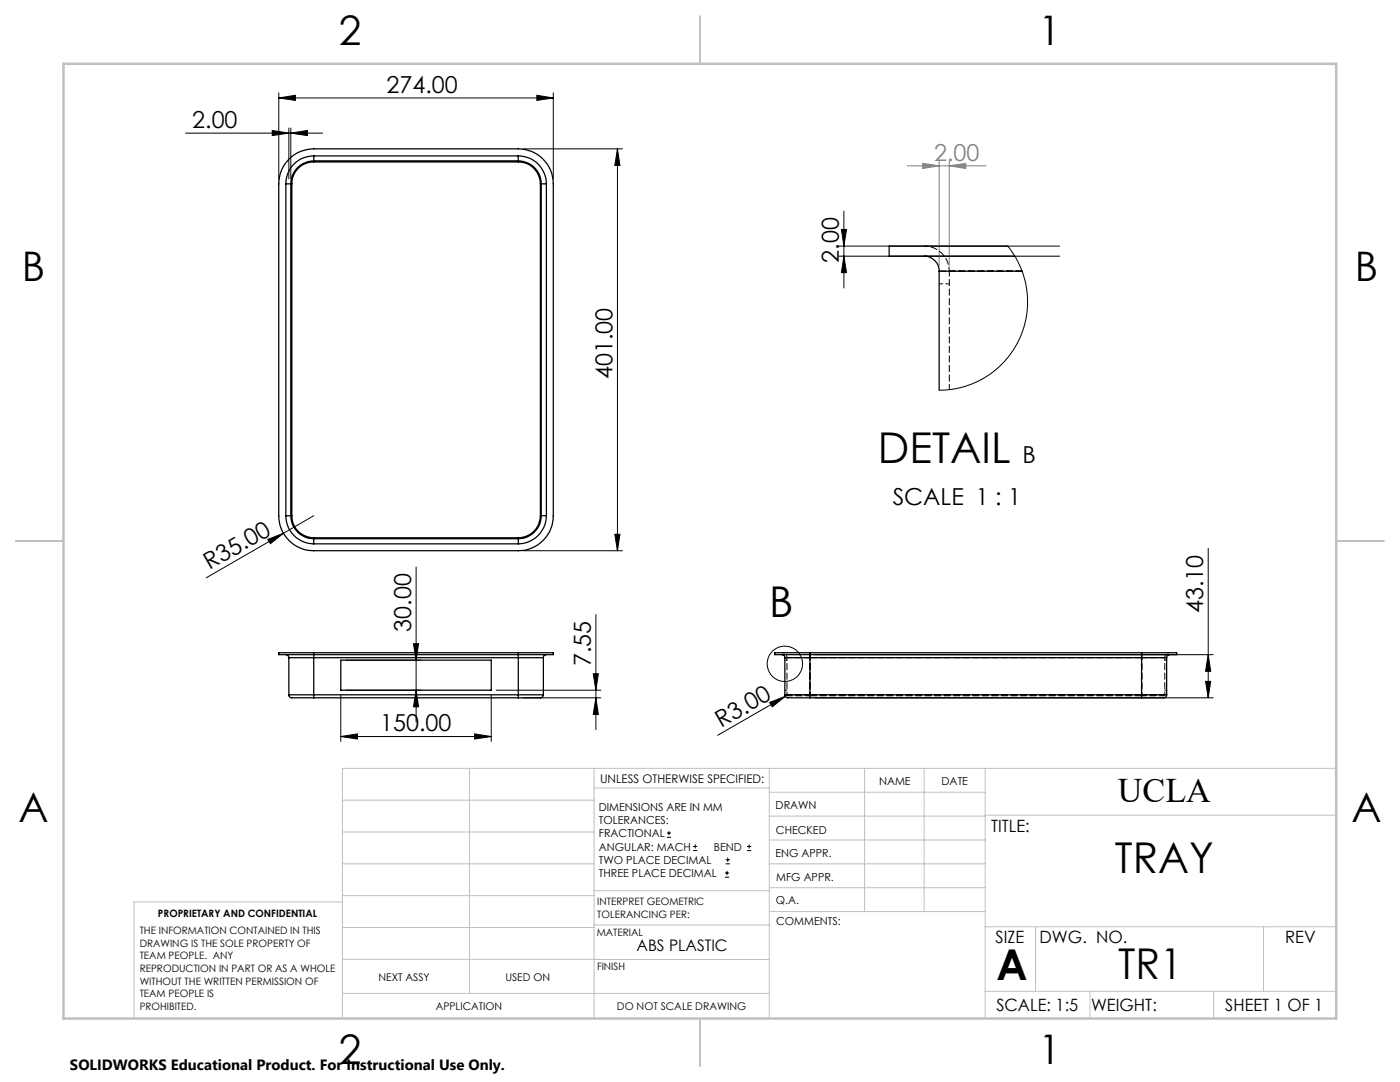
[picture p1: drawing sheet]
<svg xmlns="http://www.w3.org/2000/svg" width="279mm" height="216mm" viewBox="0 0 279 216" stroke-linecap="round" stroke-linejoin="round" font-family="sans-serif">
<g fill="none" stroke="#000" stroke-width=".2">
<path d="M55.6 19.5l3.3-.5v1zM55.6 18.5v17.2M55.6 19.5h54.8M107.1 19l3.3 .5-3.3 .5zM110.4 18.5v17.2M37 26.6h27.4M54.3 26l3.3 .6-3.3 .5zM57.6 25.5v10.2M58 26.6l3.3-.6v1.1zM58 25.5v10.2M104.4 29.7h19.8M123.2 29.7l.5 3.3h-1z"/>
<path d="M123.2 29.7v80.2M167.4 49.1h44.1M167.4 51.1h44.1M167.9 45.8h1l-.5 3.3zM168.4 51.1l.5 3.3h-1zM168.4 42.1v15.4M53.4 107.6l3.2-1.2-2.6 2.1zM56.6 106.4l-15.4 8.9M62.6 102.9l-6 3.5M83 113.1v31M104.4 109.9h19.8M122.7 106.6h1l-.5 3.3z"/>
<path d="M241.1 109.4v29.8M68 138.7v9.3M69 131.7h15M69 137.7h15M82.5 128.4h1l-.5 3.3zM83 137.7l.5 3.3h-1zM98 138.7v9.3M99 137.7h20.9M104.4 139.2h15.5M118.4 134.4h1l-.5 3.3zM118.9 139.2l.5 3.4h-1zM118.9 122.6v23"/>
<path d="M156.7 139l-13.5 7.7M157.2 138.6l-.5 .4M162.6 139.2h79.5M162.6 130.6h79.5M240.6 136h1l-.5 3.2zM241.1 130.6l.5 3.3h-1zM68 147l3.3-.6v1.1zM68 147h30M94.7 146.4l3.3 .6-3.3 .5zM153.6 140.2l3.1-1.2-2.6 2zM133.1 167.1h.8M133.1 166.2h.8"/>
<path d="M133.5 165.8v.9M138.3 169.7h.8M138.3 168.9h.8M138.7 168.5v.8M144.7 175h.8M144.7 174.2h.8M144.8 172.4h.9M144.8 171.6h.9M145.1 173.8v.8M145.2 171.1v.9M149.1 169.7h.8M149.1 168.9h.8"/>
<path d="M149.5 168.5v.8"/>
<circle cx="156.6" cy="132.5" r="3.5"/>
</g>
<path d="M181.1 33.1h15.7M184.2 32.6l3.2 .5-3.2 .5zM187.4 32.1v21M189.4 33.1l3.4-.5v1zM189.4 32.1v21" fill="none" stroke="#808080" stroke-width=".2"/>
<g fill="none" stroke="#c0c0c0" stroke-width=".2">
<path d="M68.3 159.7h50.3M93.7 153.3v44.9M118.6 153.3v49.9M118.6 157.2h34.9M153.5 153.3v49.9M153.5 158.1h43.1M172.5 153.3v28.6M184.4 153.3v28.6M196.6 153.3v49.9M266.7 153.3h-198.4v49.9M68.3 178.7h50.3M68.3 172.4h50.3"/>
<path d="M68.3 166h50.3M68.3 180h-41.6v23.2M118.6 177.7h35M153.5 167.6h43.1M153.5 162.8h43.1M153.5 172.4h43.1M153.5 177.1h43.1M196.6 162.7h70.1M68.3 198.2h85.2M68.3 191.4l85.2 .1M68.3 185.1h50.3M118.6 184.6h35"/>
<path d="M153.6 181.9h43M196.6 197.8h70.1M196.6 184.9h70.1M206.7 184.9v12.9M217.5 197.8v5.4M242.2 197.8v5.4M252.2 184.9v12.9"/>
</g>
<path d="M139.7 3.2v9.5M3.1 107.9h9.6M266.7 107.9h9.5M139.7 203.2v9.6" fill="none" stroke="#c0c0c0" stroke-width=".25"/>
<path d="M12.7 12.7h254v190.5h-254z" fill="none" stroke="#c0c0c0" stroke-width=".5"/>
<g fill="#000">
<path d="M53.4 107.6l3.2-1.2-2.6 2.1zM153.6 140.2l3.1-1.2-2.6 2z"/>
<path d="M122.7 106.6h1l-.5 3.3zM123.2 29.7l.5 3.3h-1z"/>
<path d="M82.5 128.4h1l-.5 3.3zM83 137.7l.5 3.3h-1zM118.4 134.4h1l-.5 3.3zM118.9 139.2l.5 3.4h-1zM241.1 130.6l.5 3.3h-1zM240.6 136h1l-.5 3.2zM167.9 45.8h1l-.5 3.3zM168.4 51.1l.5 3.3h-1z"/>
<path d="M68 147l3.3-.6v1.1zM94.7 146.4l3.3 .6-3.3 .5zM55.6 19.5l3.3-.5v1zM107.1 19l3.3 .5-3.3 .5zM54.3 26l3.3 .6-3.3 .5zM58 26.6l3.3-.6v1.1z"/>
</g>
<path d="M189.4 33.1l3.4-.5v1zM184.2 32.6l3.2 .5-3.2 .5z" fill="#808080"/>
<g fill="none" stroke="#000" stroke-width=".25">
<path d="M57 36.7h1M57 36.7v66.2M57.7 31.8a6.9 6.9 0 0 1 4.9-2.1h40.8a7 7 0 0 1 7 7v66.2a7 7 0 0 1-7 7h-40.8a7 7 0 0 1-7-7v-66.2a6.9 6.9 0 0 1 2.1-4.9zM58 36.7h.2M58 36.7v66.2M58.2 36.7v66.2M62.6 31.1a5.5 5.5 0 0 0-5.6 5.6M62.6 31.1v1M62.6 32.1a4.6 4.6 0 0 0-4.6 4.6M62.6 32.1v.2M62.6 32.3a4.3 4.3 0 0 0-4.4 4.4M62.6 31.1h40.8"/>
<path d="M62.6 32.1h40.8M62.6 32.3h40.8M103.4 31.1a5.6 5.6 0 0 1 5.6 5.6M103.4 31.1v1M103.4 32.1a4.6 4.6 0 0 1 4.6 4.6M103.4 32.3a4.4 4.4 0 0 1 4.4 4.4M103.4 32.1v.2M107.8 36.7h.2M107.8 36.7v66.2M108 36.7h1M108 36.7v66.2M109 36.7v66.2"/>
<path d="M184.4 51.1a3 3 0 0 1 3 3M187.4 54.1h16.6M187.4 54.1v23.8M201.1 49.1h-23.7v2h25.1M57 102.9a5.6 5.6 0 0 0 5.6 5.6M57 102.9h1M58 102.9a4.6 4.6 0 0 0 4.6 4.6M58 102.9h.2M58.2 102.9a4.4 4.4 0 0 0 4.4 4.4M62.6 107.5v1M62.6 107.3v.2M62.6 108.5h40.8"/>
<path d="M62.6 107.5h40.8M62.6 107.3h40.8M103.4 107.5v1M103.4 107.3v.2M107.8 102.9h.2M107.8 102.9a4.5 4.5 0 0 1-4.4 4.4M108 102.9h1M108 102.9a4.6 4.6 0 0 1-4.6 4.6M109 102.9a5.7 5.7 0 0 1-5.6 5.6M57 130.6a.6 .6 0 0 1 .6 .6M57.6 131.2h5M57.6 138.6h5"/>
<path d="M57.6 138.6a.79 .79 0 0 0 1.2 .6h3.8M57.6 131.2v7.4M62.6 130.2h-7v.4h7M62.6 130.6v.6M62.6 138.6v.6M62.6 130.2v.4M62.6 131.2v7.4M62.6 130.6h40.8M62.6 130.2h40.8M62.6 131.2h40.8M62.6 138.6h40.8M62.6 139.2h40.8"/>
<path d="M68 131.7h30v6h-30zM103.4 130.2h7v.4h-7M103.4 130.6v.6M103.4 131.2h5M103.4 138.6h5M103.4 138.6v.6M103.4 130.2v.4M103.4 131.2v7.4M108.4 138.6a.84 .84 0 0 1-1.2 .6h-3.8M108.4 131.2v7.4M109 130.6a.6 .6 0 0 0-.6 .6M156 130.6a.6 .6 0 0 1 .6 .6"/>
<path d="M156.6 131.2h5M156.6 138.6a.84 .84 0 0 0 1.2 .6h3.8M156.6 138.6h5M156.6 131.2v7.4M161.6 130.2h-7v.4h7M161.6 130.6v.6M161.6 138.6v.6M161.6 130.6h66.2M161.6 130.2h66.2M161.6 131.2h66.2M161.6 138.6h66.2M161.6 139.2h66.2"/>
<path d="M161.6 130.2v.4M161.6 131.2v7.4M227.8 130.2h7v.4h-7M227.8 131.2h5M227.8 130.6v.6M227.8 138.6v.6M227.8 138.6h5M227.8 130.2v.4M227.8 131.2v7.4M232.8 138.6a.81 .81 0 0 1-1.2 .6h-3.8M232.8 131.2v7.4M233.4 130.6a.6 .6 0 0 0-.6 .6"/>
</g>
<path d="M184.5 49.1a5 5 0 0 1 5 5M161.7 131.2v-1M161.7 130.2v1M227.9 131.2v-1M227.9 130.2v1" fill="none" stroke="#000" stroke-width=".2" stroke-dasharray="1.3 .6" stroke-dashoffset=".5"/>
<path d="M189.5 77.7v-23.6M157.1 138.6h4.6M157.1 131.2h4.6M161.7 131.2h-4.6M161.7 138.6h-4.6M227.9 138.6h4.6M227.9 131.2h4.6M232.5 131.2h-4.6M232.5 138.6h-4.6" fill="none" stroke="#000" stroke-width=".2" stroke-dasharray="1.3 .6" stroke-dashoffset=".2"/>
<path d="M156.1 130.2a1 1 0 0 1 1 1M232.5 131.2a1 1 0 0 1 1-1" fill="none" stroke="#000" stroke-width=".2" stroke-dasharray="1.3 .6" stroke-dashoffset=".8"/>
<path d="M161.7 138.6h66.2M161.7 131.2h66.2M227.9 131.2h-66.2M227.9 138.8h-66.2M227.9 138.6h-66.2" fill="none" stroke="#000" stroke-width=".2" stroke-dasharray="1.3 .6" stroke-dashoffset="-.1"/>
<path d="M157.1 138.6v-7.4M161.7 138.6v-7.4M227.9 138.6v-7.4M232.5 138.6v-7.4" fill="none" stroke="#000" stroke-width=".2" stroke-dasharray="1.3 .6" stroke-dashoffset=".7"/>
<g fill="none" stroke="#000" stroke-width=".2" stroke-dasharray="1.3 .6">
<path d="M187.5 54.1h16.5M189.5 54.1h14.5M204 54.1h-14.5M156.7 131.2h5M157.1 138.6l.2 .2M157.1 131.7h-.4M157.1 137.7h-.4M161.7 138.8v-.2M161.7 138.6h-5M161.7 130.6v-.4M161.7 130.6v.6M161.7 138.6v.6"/>
<path d="M161.7 138.6v.2M227.9 138.8v-.2M227.9 130.6v-.4M227.9 131.2h5M227.9 130.6v.6M227.9 138.6v.6M227.9 138.6v.2M232.3 138.8l.2-.2M232.9 137.7h-.4M232.9 131.7h-.4M232.9 138.6h-5"/>
</g>
<path d="M161.7 138.8h-4.4M232.3 138.8h-4.4" fill="none" stroke="#000" stroke-width=".2" stroke-dasharray="1.3 .6" stroke-dashoffset=".3"/>
<path d="M201.1 49.1l1.6 2.3 1.1 2.2 .7 2.1 .5 2.4 .1 3-.2 2-.6 2.3-1 2.5-1 1.9-1.5 1.9-1.9 1.9-1.9 1.4-2.3 1.3-2.4 .9-2 .4-2.9 .3" fill="none" stroke="#000" stroke-width=".2"/>
<path d="M189.5 56.6h-2" fill="none" stroke="#000" stroke-width=".2" stroke-dasharray="1.3 .6" stroke-dashoffset=".6"/>
<g font-size="8.5">
<text x="175.2" y="92.5">DETAIL</text>
<text x="153.5" y="123.1">B</text>
<text x="222.5" y="174.2">TRAY</text>
<text x="198.9" y="195.5">A</text>
<text x="223.2" y="195.4">TR1</text>
</g>
<g font-size="8.1">
<text x="67.6" y="8.9">2</text>
<text x="207.3" y="8.9">1</text>
<text x="4.4" y="56.2">B</text>
<text x="270.4" y="56.2">B</text>
<text x="3.7" y="164.1">A</text>
<text x="269.7" y="164.1">A</text>
<text x="67.6" y="212.4">2</text>
<text x="207.3" y="212.4">1</text>
</g>
<text font-size="6.9" x="223.1" y="160.1">UCLA</text>
<g font-size="4.7">
<text x="77.1" y="18.5">274.00</text>
<text x="38.4" y="25.5">2.00</text>
<text x="167.4" y="52.4" transform="rotate(-90 167.4 52.4)">2.00</text>
<text x="122.2" y="75.7" transform="rotate(-90 122.2 75.7)">401.00</text>
<text x="204.1" y="92.5">B</text>
<text x="178.2" y="100.7">SCALE 1 : 1</text>
<text x="41.8" y="113.8" transform="rotate(-30 41.8 113.8)">R35.00</text>
<text x="240.1" y="122.3" transform="rotate(-90 240.1 122.3)">43.10</text>
<text x="82" y="126" transform="rotate(-90 82 126)">30.00</text>
<text x="117.9" y="133" transform="rotate(-90 117.9 133)">7.55</text>
<text x="75.9" y="145.9">150.00</text>
<text x="143.9" y="145.3" transform="rotate(-30 143.9 145.3)">R3.00</text>
</g>
<text font-size="4.7" fill="#808080" x="186.4" y="32.1">2.00</text>
<g font-size="3.4">
<text x="197.8" y="166">TITLE:</text>
<text x="198.7" y="188.1">SIZE</text>
<text x="207.5" y="188.1">DWG. NO.</text>
<text x="256.5" y="188.2">REV</text>
<text x="198.8" y="201.7">SCALE: 1:5</text>
<text x="217.7" y="201.8">WEIGHT:</text>
<text x="244.5" y="201.7">SHEET 1 OF 1</text>
</g>
<text font-size="3.2" x="127" y="189.8">ABS PLASTIC</text>
<text font-size="3" x="14" y="213.5">SOLIDWORKS Educational Product. For Instructional Use Only.</text>
<text font-size="2.4" x="119.8" y="156.2">UNLESS OTHERWISE SPECIFIED:</text>
<g font-size="2.2">
<text x="119.5" y="161.8">DIMENSIONS ARE IN MM</text>
<text x="154.8" y="161.4">DRAWN</text>
<text x="175.4" y="156.6">NAME</text>
<text x="187.9" y="156.7">DATE</text>
<text x="119.5" y="164.4">TOLERANCES:</text>
<text x="119.5" y="167.1">FRACTIONAL</text>
<text x="154.9" y="166.3">CHECKED</text>
<text x="119.5" y="169.7">ANGULAR: MACH</text>
<text x="119.5" y="172.4">TWO PLACE DECIMAL</text>
<text x="142.5" y="169.7">BEND</text>
<text x="154.8" y="171">ENG APPR.</text>
<text x="119.5" y="175">THREE PLACE DECIMAL</text>
<text x="154.9" y="175.7">MFG APPR.</text>
<text x="154.9" y="180.4">Q.A.</text>
<text x="154.9" y="184.6">COMMENTS:</text>
</g>
<g font-size="2.1">
<text x="75.5" y="195.7">NEXT ASSY</text>
<text x="100.9" y="195.7">USED ON</text>
<text x="86.9" y="201.5">APPLICATION</text>
<text x="123.1" y="201.6">DO NOT SCALE DRAWING</text>
</g>
<g font-size="2">
<text x="31.5" y="182.9">PROPRIETARY AND CONFIDENTIAL</text>
<text x="119.2" y="180.6">INTERPRET GEOMETRIC</text>
<text x="119.2" y="183.1">TOLERANCING PER:</text>
<text x="27.9" y="186.4">THE INFORMATION CONTAINED IN THIS</text>
<text x="27.9" y="188.9">DRAWING IS THE SOLE PROPERTY OF</text>
<text x="27.9" y="191.4">TEAM PEOPLE. ANY</text>
<text x="119.1" y="186.7">MATERIAL</text>
<text x="27.9" y="193.9">REPRODUCTION IN PART OR AS A WHOLE</text>
<text x="27.9" y="196.5">WITHOUT THE WRITTEN PERMISSION OF</text>
<text x="119.1" y="193.5">FINISH</text>
<text x="27.9" y="199">TEAM PEOPLE IS</text>
<text x="27.9" y="201.5">PROHIBITED.</text>
</g>
</svg>
